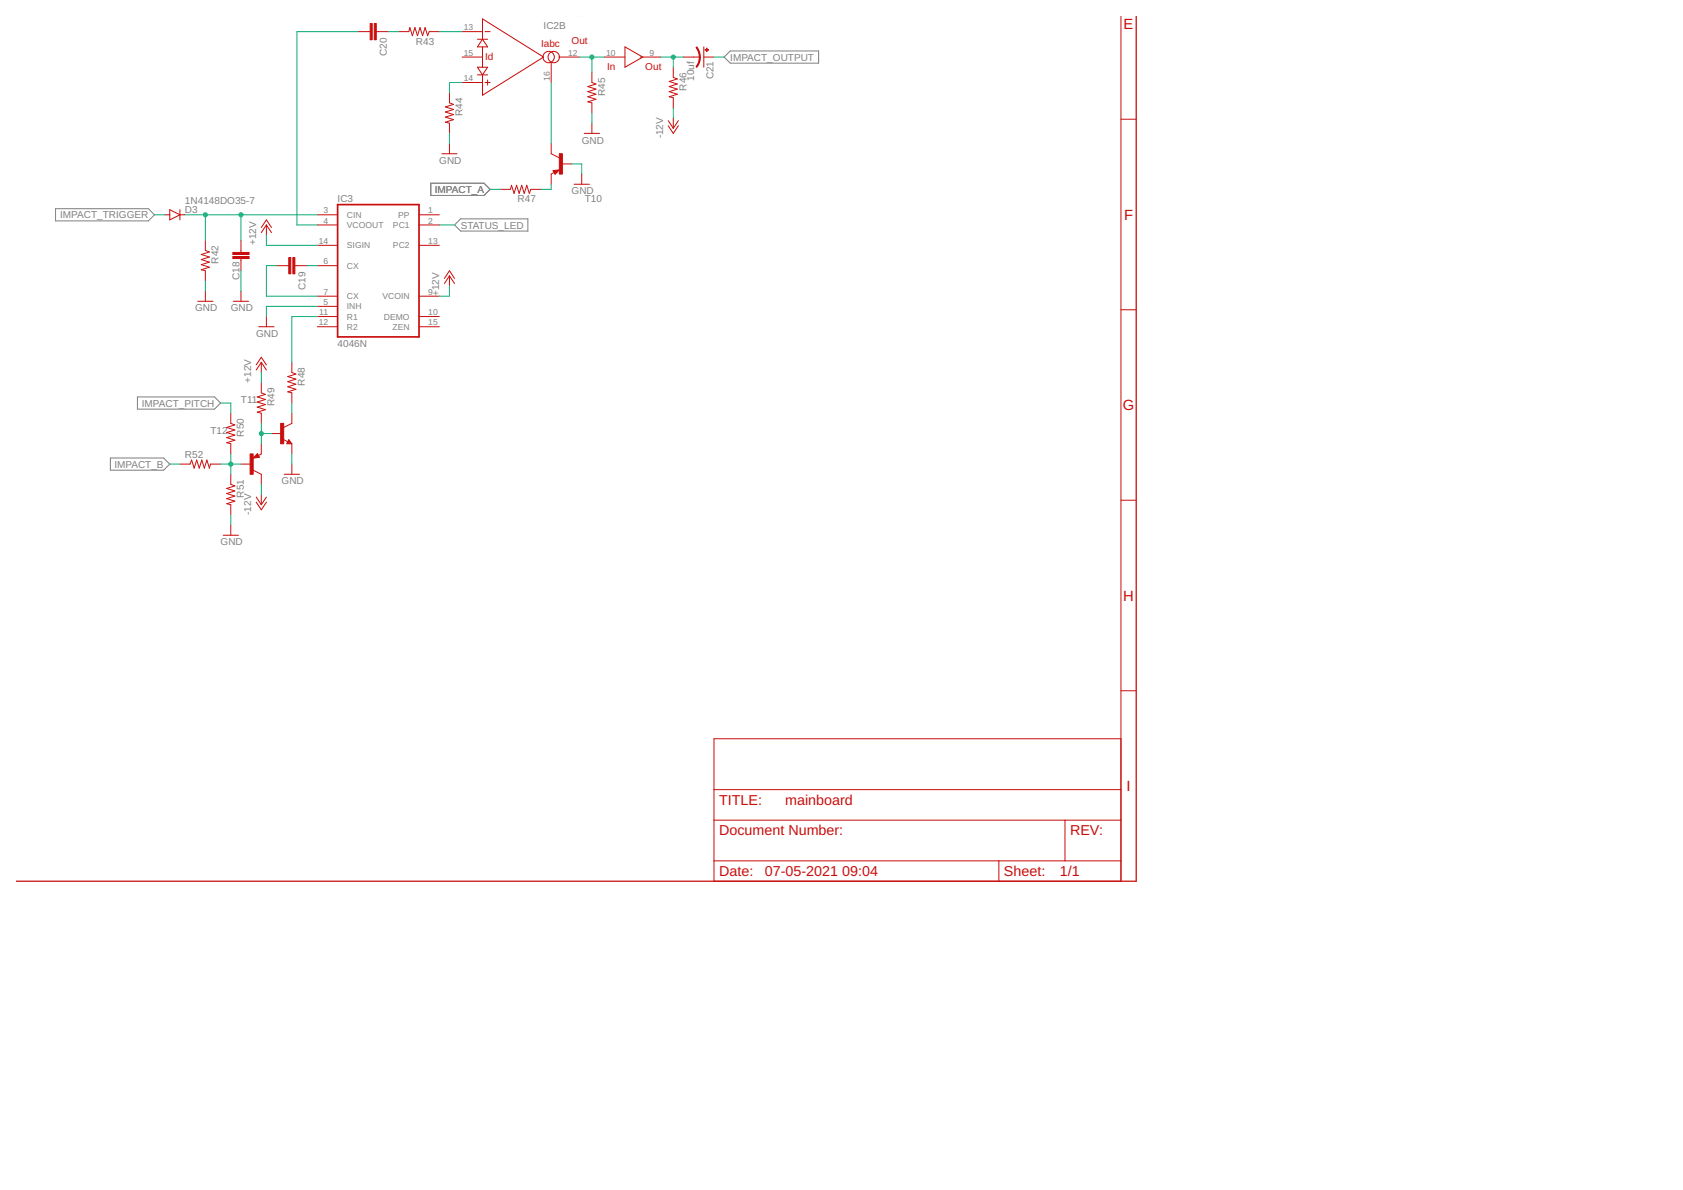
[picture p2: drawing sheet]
<svg xmlns="http://www.w3.org/2000/svg" width="420mm" height="297mm" viewBox="0 0 420 297" stroke-linecap="round" stroke-linejoin="round" font-family="sans-serif">
<path d="M182.3 12.7h22.1v3.1h-22.1l-1.5-1.6zM13.9 52.1h23.1l1.6 1.5-1.6 1.5h-23.1zM107.5 45.7h13.3l1.6 1.6-1.6 1.5h-13.3zM113.5 56.2l1.5-1.6h16.8v3.1h-16.8zM34.3 99.1h19.3l1.5 1.5-1.5 1.5h-19.3zM27.6 114.3h13.3l1.5 1.5-1.5 1.6h-13.3z" fill="none" stroke="#808080" stroke-width=".25"/>
<g fill="none" stroke="#c90d0c" stroke-width=".25">
<path d="M89.4 7.9h3M93.9 7.9h3.1M99.5 7.9h2.6l.2-1 .7 2 .6-2 .6 2 .7-2 .6 2 .6-2 .7 2 .3-1h2.6M115.4 14.2h5.1M115.4 7.9h5.1M119.2 9.8h2.5M119.2 18.7h2.5M119.2 16.8h2.5l-1.2 1.9zM120.5 9.8v-5.1l15.2 9.5-15.2 9.6v-5.1M120.5 11.7v5.1M120.5 9.8l1.2 1.9h-2.5zM121.1 7.9h1.3"/>
<path d="M121.7 20v1.2M137.6 15.5v5.1M139.5 14.2h5.1M147.8 18.1v2.5l1 .4-2.1 .6 2.1 .6-2.1 .7 2.1 .6-2.1 .7 2.1 .6-2.1 .6 1.1 .3v2.5M150.9 14.2h5.1M156 11.7l4.5 2.5-4.5 2.6zM159.8 14.2h5.1M168.1 16.8v2.5l1 .4-2 .6 2 .7-2 .6 2 .6-2 .7 2 .6-2 .7 1 .2v2.5M170.6 14.2h4.1M175.7 14.2h2.5M175.7 11.7v5.1M279.8 4.1v215.9h-101.6v-35.6h101.6"/>
<path d="M110.3 38.4h3.8M112.2 23.1v2.6l1 .4-2 .6 2 .6-2 .7 2 .6-2 .6 2 .7-2 .6 1 .3v2.5M112.2 35.8v2.6M115.4 20.6h5.1M121.1 20.6h1.3M137.6 35.8v2.6l2 1M145.9 33.3h3.8M147.8 30.8v2.5M166.8 30.1l1.3 1.9M166.8 31.4l1.3 1.9 1.3-1.9M168.1 29.5v2.5M169.4 30.1l-1.3 1.9"/>
<path d="M279.8 29.8h3.9M41.1 53.6h1.3M42.4 52.3l2.5 1.3-2.5 1.3zM44.9 53.6h1.3M44.9 52.3v2.6M51.3 60v2.5l1 .4-2.1 .6 2.1 .7-2.1 .6 2.1 .6-2.1 .7 2.1 .6-2.1 .6 1.1 .3v2.5M60.2 60v3M65.2 56.8l1.3-1.9 1.3 1.9M66.5 56.2l1.3 1.9M66.5 56.2l-1.3 1.9M66.5 56.2v2.5M79.2 53.6h5.1"/>
<path d="M79.2 56.2h5.1M104.6 53.6h5.1M104.6 56.2h5.1M124.9 47.3h2.5l.3-1.1 .6 2.1 .7-2.1 .6 2.1 .6-2.1 .7 2.1 .6-2.1 .6 2.1 .4-1h2.6M138.1 42.6l1.5-.2-1 1.1zM138.2 42.7l.4 .6 .8-.7-1 .1 .2 .4 .4-.3h-.4M138.3 43l-.7 .5v2.5M140.1 40.9h2.6M143.3 46h3.8M145.2 43.5v2.5M49.4 75.2h3.8M51.3 72.7v2.5"/>
<path d="M58.3 75.2h3.8M60.2 64.5v3.1M60.2 72.7v2.5M66.5 79v2.6M69 66.3h3.1M73.6 66.3h3.1M79.2 76.5h5.1M79.2 66.3h5.1M79.2 73.9h5.1M79.2 79h5.1M79.2 61.2h5.1M104.6 73.9h5.1"/>
<path d="M104.6 79h5.1M104.6 61.2h5.1M111 69.5l1.2-1.9 1.3 1.9M112.2 68.9l1.3 1.9M112.2 68.9l-1.2 1.9M112.2 68.9v2.5M279.8 77.3h3.9M64 91.1l1.2-1.9 1.3 1.9M64.6 81.6h3.8M65.2 90.4v2.6M65.2 95.5v2.6l1.1 .3-2.1 .7 2.1 .6-2.1 .7 2.1 .6-2.1 .6 2.1 .7-2.1 .6 1 .2v2.6M65.2 90.4l1.3 2"/>
<path d="M65.2 90.4l-1.2 2M72.9 90.4v2.6l1 .4-2.1 .6 2.1 .6-2.1 .7 2.1 .6-2.1 .6 2.1 .7-2.1 .6 1.1 .3v2.5M79.2 81.6h5.1M104.6 81.6h5.1M44.9 115.8h2.6l.3-1 .7 2.1 .6-2.1 .6 2.1 .7-2.1 .6 2.1 .6-2.1 .7 2.1 .2-1.1h2.6M57.6 103.1v2.6l1 .4-2 .6 2 .6-2 .7 2 .6-2 .6 2 .7-2 .6 1 .3v2.5M57.6 118.4v2.5l1 .4-2 .6 2 .7-2 .6 2 .6-2 .7 2 .6-2 .6 1 .3v2.5M60.2 115.8h2.5M63.2 117.4l2 1v2.5M64.2 113.9h-.4l.4-.2 .3 .4-1 .1 .7-.8 .4 .7M64.3 113.2l.5 1-1.6 .2zM65.2 110.8v2.5l-.7 .4"/>
<path d="M67.8 108.2h2.5M70.6 109.6l1.2 .7M71 118.4h3.8M72.1 109.7l.8 1.1h-1.3zM72.1 110.3l.1 .2h-.4l.3-.5 .5 .6h-.8M72.9 103.1v2.6l-2.1 1M72.9 110.8v2.5M72.9 115.8v2.6M55.7 133.6h3.8M57.6 131.1v2.5M64 124.1l1.2 1.9M64 125.3l1.2 2 1.3-2"/>
<path d="M65.2 123.4v2.6M66.5 124.1l-1.3 1.9M279.8 124.9h3.9M279.8 172.4h3.9M178.2 197.1h101.6M178.2 204.7h101.6M178.2 214.9h101.6M249.4 214.9v5.1M265.9 204.7v10.2"/>
<circle cx="137" cy="14.2" r="1.42"/>
<circle cx="138.2" cy="14.2" r="1.42"/>
</g>
<path d="M84.3 51.1h20.3v33h-20.3z" fill="none" stroke="#c90d0c" stroke-width=".42"/>
<g fill="#c90d0c" stroke="#c90d0c" stroke-width=".25">
<path d="M58.1 63h4.1v.5h-4.1z"/>
<path d="M58.1 64h4.1v.5h-4.1z"/>
<path d="M72.1 64.3h.5v4h-.5z"/>
<path d="M73.1 64.3h.5v4h-.5z"/>
<path d="M92.4 5.9h.5v4h-.5z"/>
<path d="M93.4 5.9h.5v4h-.5z"/>
<path d="M176.4 12h.1v.9h-.1z"/>
<path d="M176 12.4h.9v.1h-.9z"/>
<path d="M139.6 38.4h.8v5.1h-.8z"/>
<path d="M70.1 105.7h.7v5.1h-.7z"/>
<path d="M62.4 113.3h.8v5.1h-.8z"/>
</g>
<g fill="#c90d0c" stroke="#c90d0c" stroke-width=".25">
<path d="M174.6 14.2h.2v.9l-.9 1.7-.1-.1 .7-1.4z" fill-rule="evenodd"/>
<path d="M173.8 11.9l.2-.2 .4 .7 .4 1.8h-.2l-.2-1z" fill-rule="evenodd"/>
</g>
<path d="M283.7 4.1v215.9h-279.6" fill="none" stroke="#c90d0c" stroke-width=".32"/>
<g fill="none" stroke="#0dab76" stroke-width=".25">
<path d="M89.4 7.9h-15.3v48.3h5.1M97 7.9h2.5M109.7 7.9h5.7M144.6 14.2h6.3M147.8 14.2v3.9M164.9 14.2h5.7M168.1 14.2v2.6M178.2 14.2h2.6M112.2 33.3v2.5M115.4 20.6h-3.2v2.5M137.6 20.6v15.2M147.8 28.2v2.6"/>
<path d="M168.1 26.9v2.6M38.6 53.6h2.5M46.2 53.6h33M51.3 53.6v6.4M60.2 53.6v6.4M66.5 58.7v2.5h12.7M109.7 56.2h3.8M122.4 47.3h2.5M137.6 46v1.3h-2.5M142.7 40.9h2.5v2.6M51.3 70.1v2.6M60.2 67.6v5.1"/>
<path d="M69 66.3h-2.5v7.6h12.7M76.7 66.3h2.5M79.2 76.5h-12.7v2.5M79.2 79h-6.3v11.4M112.2 71.4v2.5h-2.5M65.2 93v2.5M42.4 115.8h2.5M55.1 100.6h2.5v2.5M55.1 115.8h5.1M57.6 113.3v5.1M65.2 105.7v5.1M65.2 108.2h2.6"/>
<path d="M72.9 100.6v2.5M72.9 113.3v2.5M57.6 128.5v2.6M65.2 120.9v2.5"/>
</g>
<g fill="#0dab76" stroke="#0dab76" stroke-width=".25">
<circle cx="147.8" cy="14.2" r=".51"/>
<circle cx="168.1" cy="14.2" r=".51"/>
<circle cx="51.3" cy="53.6" r=".51"/>
<circle cx="60.2" cy="53.6" r=".51"/>
<circle cx="57.6" cy="115.8" r=".51"/>
<circle cx="65.2" cy="108.2" r=".51"/>
</g>
<g font-size="3.7" fill="#c90d0c">
<text x="280.5" y="7.3">E</text>
<text x="280.6" y="54.8">F</text>
<text x="280.3" y="102.4">G</text>
<text x="280.4" y="149.9">H</text>
<text x="281.2" y="197.5">I</text>
</g>
<g font-size="3.6" fill="#c90d0c">
<text x="179.5" y="200.9">TITLE:</text>
<text x="196" y="200.9">mainboard</text>
<text x="179.5" y="208.5">Document Number:</text>
<text x="267.1" y="208.5">REV:</text>
<text x="179.5" y="218.7">Date:</text>
<text x="190.9" y="218.7">07-05-2021</text>
<text x="210.2" y="218.7">09:04</text>
<text x="250.6" y="218.7">Sheet:</text>
<text x="264.6" y="218.7">1/1</text>
</g>
<g font-size="2.5" fill="#808080">
<text x="103.8" y="11.2">R43</text>
<text x="135.7" y="7.3">IC2B</text>
<text x="96.6" y="14" transform="rotate(-90 96.6 14)">C20</text>
<text x="182.3" y="15.1">IMPACT_OUTPUT</text>
<text x="151" y="23.9" transform="rotate(-90 151 23.9)">R45</text>
<text x="171.4" y="22.6" transform="rotate(-90 171.4 22.6)">R46</text>
<text x="173.3" y="20.1" transform="rotate(-90 173.3 20.1)">10uf</text>
<text x="178.1" y="19.8" transform="rotate(-90 178.1 19.8)">C21</text>
<text x="115.5" y="29" transform="rotate(-90 115.5 29)">R44</text>
<text x="145.2" y="35.8">GND</text>
<text x="165.6" y="34.6" transform="rotate(-90 165.6 34.6)">-12V</text>
<text x="109.7" y="40.9">GND</text>
<text x="46.2" y="50.8">1N4148DO35-7</text>
<text x="46.2" y="53.1">D3</text>
<text x="84.3" y="50.4">IC3</text>
<text x="108.6" y="48.2">IMPACT_A</text>
<text x="129.2" y="50.5">R47</text>
<text x="142.7" y="48.5">GND</text>
<text x="146" y="50.3">T10</text>
<text x="15" y="54.5">IMPACT_TRIGGER</text>
<text x="115" y="57">STATUS_LED</text>
<text x="54.5" y="65.8" transform="rotate(-90 54.5 65.8)">R42</text>
<text x="64" y="61.2" transform="rotate(-90 64 61.2)">+12V</text>
<text x="59.8" y="69.9" transform="rotate(-90 59.8 69.9)">C18</text>
<text x="48.7" y="77.7">GND</text>
<text x="57.6" y="77.7">GND</text>
<text x="76.3" y="72.4" transform="rotate(-90 76.3 72.4)">C19</text>
<text x="109.7" y="73.9" transform="rotate(-90 109.7 73.9)">+12V</text>
<text x="64" y="84.1">GND</text>
<text x="84.3" y="86.6">4046N</text>
<text x="62.7" y="95.5" transform="rotate(-90 62.7 95.5)">+12V</text>
<text x="35.4" y="101.5">IMPACT_PITCH</text>
<text x="60.1" y="100.6">T11</text>
<text x="68.5" y="101.4" transform="rotate(-90 68.5 101.4)">R49</text>
<text x="76.1" y="96.3" transform="rotate(-90 76.1 96.3)">R48</text>
<text x="52.5" y="108.2">T12</text>
<text x="60.9" y="109" transform="rotate(-90 60.9 109)">R50</text>
<text x="28.5" y="116.7">IMPACT_B</text>
<text x="46.2" y="114.3">R52</text>
<text x="60.9" y="124.2" transform="rotate(-90 60.9 124.2)">R51</text>
<text x="70.3" y="120.9">GND</text>
<text x="62.7" y="128.5" transform="rotate(-90 62.7 128.5)">-12V</text>
<text x="55.1" y="136.2">GND</text>
</g>
<g font-size="2.5" fill="#c90d0c">
<text x="135.1" y="11.7">Iabc</text>
<text x="142.7" y="11.1">Out</text>
<text x="121.1" y="14.9">Id</text>
<text x="151.6" y="17.4">In</text>
<text x="161.1" y="17.4">Out</text>
</g>
<g font-size="2.1" fill="#808080">
<text x="115.8" y="7.5">13</text>
<text x="115.8" y="13.9">15</text>
<text x="141.9" y="13.9">12</text>
<text x="151.3" y="13.9">10</text>
<text x="162.2" y="13.9">9</text>
<text x="115.8" y="20.2">14</text>
<text x="137.3" y="20.2" transform="rotate(-90 137.3 20.2)">16</text>
<text x="80.8" y="53.3">3</text>
<text x="106.9" y="53.3">1</text>
<text x="80.8" y="55.8">4</text>
<text x="86.6" y="54.4">CIN</text>
<text x="86.6" y="56.9">VCOOUT</text>
<text x="98.1" y="56.9">PC1</text>
<text x="99.4" y="54.4">PP</text>
<text x="106.9" y="55.8">2</text>
<text x="79.6" y="60.9">14</text>
<text x="80.8" y="66">6</text>
<text x="86.6" y="62">SIGIN</text>
<text x="98.1" y="62">PC2</text>
<text x="106.9" y="60.9">13</text>
<text x="86.6" y="67.1">CX</text>
<text x="80.8" y="76.1">5</text>
<text x="80.8" y="73.6">7</text>
<text x="86.6" y="77.2">INH</text>
<text x="86.6" y="74.7">CX</text>
<text x="95.5" y="74.7">VCOIN</text>
<text x="106.9" y="73.6">9</text>
<text x="79.6" y="81.2">12</text>
<text x="79.7" y="78.7">11</text>
<text x="86.6" y="79.8">R1</text>
<text x="86.6" y="82.3">R2</text>
<text x="95.8" y="79.8">DEMO</text>
<text x="98" y="82.3">ZEN</text>
<text x="106.9" y="78.7">10</text>
<text x="106.9" y="81.2">15</text>
</g>
</svg>
